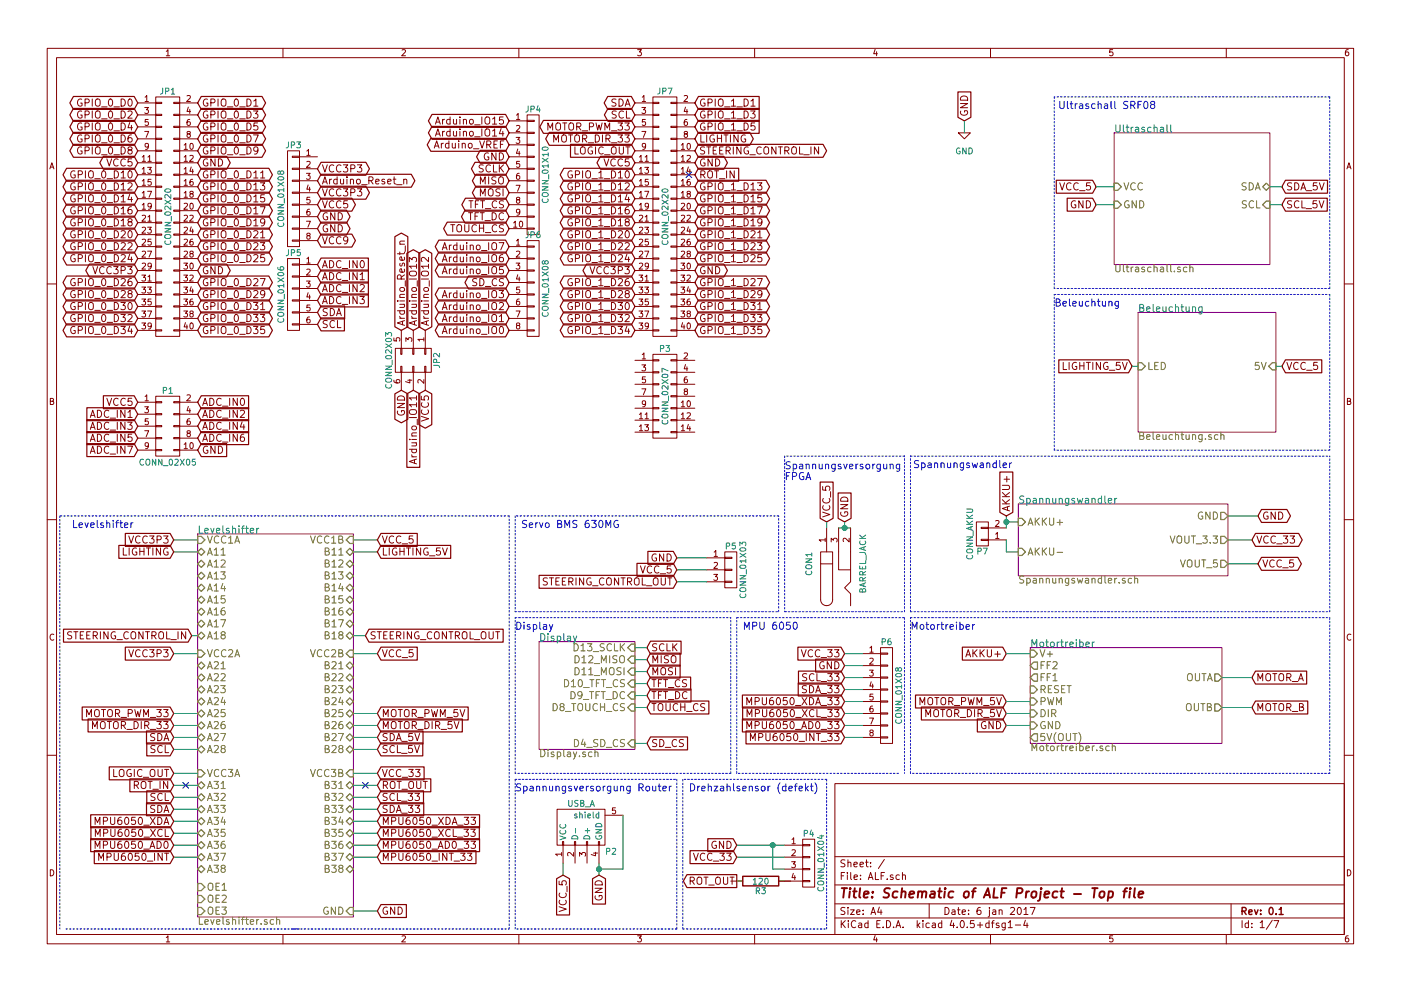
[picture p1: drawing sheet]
EESchema Schematic File Version 2
LIBS:ALF-rescue
LIBS:power
LIBS:device
LIBS:transistors
LIBS:conn
LIBS:linear
LIBS:regul
LIBS:74xx
LIBS:cmos4000
LIBS:adc-dac
LIBS:memory
LIBS:xilinx
LIBS:microcontrollers
LIBS:dsp
LIBS:microchip
LIBS:analog_switches
LIBS:motorola
LIBS:texas
LIBS:intel
LIBS:audio
LIBS:interface
LIBS:digital-audio
LIBS:philips
LIBS:display
LIBS:cypress
LIBS:siliconi
LIBS:opto
LIBS:atmel
LIBS:contrib
LIBS:valves
LIBS:ALF-cache
EELAYER 25 0
EELAYER END
$Descr A4 11693 8268
encoding utf-8
Sheet 1 7
Title "Schematic of ALF Project - Top file"
Date "6 jan 2017"
Rev "0.1"
Comp ""
Comment1 ""
Comment2 ""
Comment3 ""
Comment4 ""
$EndDescr
$Comp
L CONN_01X08 JP3
U 1 1
P 2450 1650
F 0 "JP3" H 2450 2100 50  0000 C CNN
F 1 "CONN_01X08" V 2550 1650 50  0000 C CNN
F 2 "" H 2450 1650 50  0000 C CNN
F 3 "" H 2450 1650 50  0000 C CNN
	1    2450 1650
	-1   0    0    -1  
$EndComp
$Comp
L CONN_01X06 JP5
U 1 1
P 2450 2450
F 0 "JP5" H 2450 2800 50  0000 C CNN
F 1 "CONN_01X06" V 2550 2450 50  0000 C CNN
F 2 "" H 2450 2450 50  0000 C CNN
F 3 "" H 2450 2450 50  0000 C CNN
	1    2450 2450
	-1   0    0    -1  
$EndComp
$Comp
L CONN_01X10 JP4
U 1 1
P 4450 1450
F 0 "JP4" H 4450 2000 50  0000 C CNN
F 1 "CONN_01X10" V 4550 1450 50  0000 C CNN
F 2 "" H 4450 1450 50  0000 C CNN
F 3 "" H 4450 1450 50  0000 C CNN
	1    4450 1450
	1    0    0    -1  
$EndComp
$Comp
L CONN_01X08 JP6
U 1 1
P 4450 2400
F 0 "JP6" H 4450 2850 50  0000 C CNN
F 1 "CONN_01X08" V 4550 2400 50  0000 C CNN
F 2 "" H 4450 2400 50  0000 C CNN
F 3 "" H 4450 2400 50  0000 C CNN
	1    4450 2400
	1    0    0    -1  
$EndComp
$Comp
L CONN_02X20 JP1
U 1 1
P 1400 1800
F 0 "JP1" H 1400 2850 50  0000 C CNN
F 1 "CONN_02X20" V 1400 1800 50  0000 C CNN
F 2 "" H 1400 850 50  0000 C CNN
F 3 "" H 1400 850 50  0000 C CNN
	1    1400 1800
	1    0    0    -1  
$EndComp
$Comp
L CONN_02X20 JP7
U 1 1
P 5550 1800
F 0 "JP7" H 5550 2850 50  0000 C CNN
F 1 "CONN_02X20" V 5550 1800 50  0000 C CNN
F 2 "" H 5550 850 50  0000 C CNN
F 3 "" H 5550 850 50  0000 C CNN
	1    5550 1800
	1    0    0    -1  
$EndComp
$Comp
L CONN_02X05 P1
U 1 1
P 1400 3550
F 0 "P1" H 1400 3850 50  0000 C CNN
F 1 "CONN_02X05" H 1400 3250 50  0000 C CNN
F 2 "" H 1400 2350 50  0000 C CNN
F 3 "" H 1400 2350 50  0000 C CNN
	1    1400 3550
	1    0    0    -1  
$EndComp
$Comp
L CONN_02X07 P3
U 1 1
P 5550 3300
F 0 "P3" H 5550 3700 50  0000 C CNN
F 1 "CONN_02X07" V 5550 3300 50  0000 C CNN
F 2 "" H 5550 2100 50  0000 C CNN
F 3 "" H 5550 2100 50  0000 C CNN
	1    5550 3300
	1    0    0    -1  
$EndComp
$Comp
L CONN_02X03 JP2
U 1 1
P 3450 3000
F 0 "JP2" H 3450 3200 50  0000 C CNN
F 1 "CONN_02X03" H 3450 2800 50  0000 C CNN
F 2 "" H 3450 1800 50  0000 C CNN
F 3 "" H 3450 1800 50  0000 C CNN
	1    3450 3000
	0    1    1    0   
$EndComp
Text GLabel 3450 3250 3    60   Input ~ 0
Arduino_IO11
Text GLabel 3350 3250 3    60   BiDi ~ 0
GND
Text GLabel 3550 3250 3    60   BiDi ~ 0
VCC5
Text GLabel 3350 2750 1    60   BiDi ~ 0
Arduino_Reset_n
Text GLabel 3450 2750 1    60   BiDi ~ 0
Arduino_IO13
Text GLabel 3550 2750 1    60   BiDi ~ 0
Arduino_IO12
Text GLabel 2650 2000 2    60   BiDi ~ 0
VCC9
Text GLabel 2650 1900 2    60   BiDi ~ 0
GND
Text GLabel 2650 1800 2    60   BiDi ~ 0
GND
Text GLabel 2650 1700 2    60   BiDi ~ 0
VCC5
Text GLabel 2650 1600 2    60   BiDi ~ 0
VCC3P3
Text GLabel 2650 1500 2    60   BiDi ~ 0
Arduino_Reset_n
Text GLabel 2650 1400 2    60   BiDi ~ 0
VCC3P3
Text GLabel 2650 2200 2    60   Input ~ 0
ADC_IN0
Text GLabel 2650 2300 2    60   Input ~ 0
ADC_IN1
Text GLabel 2650 2400 2    60   Input ~ 0
ADC_IN2
Text GLabel 2650 2500 2    60   Input ~ 0
ADC_IN3
Text GLabel 2650 2600 2    60   Input ~ 0
SDA
Text GLabel 2650 2700 2    60   Input ~ 0
SCL
Text GLabel 4250 1000 0    60   BiDi ~ 0
Arduino_IO15
Text GLabel 4250 1100 0    60   BiDi ~ 0
Arduino_IO14
Text GLabel 4250 1200 0    60   BiDi ~ 0
Arduino_VREF
Text GLabel 4250 1300 0    60   BiDi ~ 0
GND
Text GLabel 4250 1400 0    60   BiDi ~ 0
SCLK
Text GLabel 4250 1500 0    60   BiDi ~ 0
MISO
Text GLabel 4250 1600 0    60   BiDi ~ 0
MOSI
Text GLabel 4250 1700 0    60   BiDi ~ 0
TFT_CS
Text GLabel 4250 1800 0    60   BiDi ~ 0
TFT_DC
Text GLabel 4250 1900 0    60   BiDi ~ 0
TOUCH_CS
Text GLabel 4250 2750 0    60   BiDi ~ 0
Arduino_IO0
Text GLabel 4250 2650 0    60   BiDi ~ 0
Arduino_IO1
Text GLabel 4250 2550 0    60   BiDi ~ 0
Arduino_IO2
Text GLabel 4250 2450 0    60   BiDi ~ 0
Arduino_IO3
Text GLabel 4250 2350 0    60   BiDi ~ 0
SD_CS
Text GLabel 4250 2250 0    60   BiDi ~ 0
Arduino_IO5
Text GLabel 4250 2150 0    60   BiDi ~ 0
Arduino_IO6
Text GLabel 4250 2050 0    60   BiDi ~ 0
Arduino_IO7
Text GLabel 1650 850  2    60   BiDi ~ 0
GPIO_0_D1
Text GLabel 1650 950  2    60   BiDi ~ 0
GPIO_0_D3
Text GLabel 1650 1050 2    60   BiDi ~ 0
GPIO_0_D5
Text GLabel 1650 1150 2    60   BiDi ~ 0
GPIO_0_D7
Text GLabel 1650 1250 2    60   BiDi ~ 0
GPIO_0_D9
Text GLabel 1650 1350 2    60   BiDi ~ 0
GND
Text GLabel 1650 1450 2    60   BiDi ~ 0
GPIO_0_D11
Text GLabel 1650 1550 2    60   BiDi ~ 0
GPIO_0_D13
Text GLabel 1650 1650 2    60   BiDi ~ 0
GPIO_0_D15
Text GLabel 1650 1750 2    60   BiDi ~ 0
GPIO_0_D17
Text GLabel 1650 1850 2    60   BiDi ~ 0
GPIO_0_D19
Text GLabel 1650 1950 2    60   BiDi ~ 0
GPIO_0_D21
Text GLabel 1650 2050 2    60   BiDi ~ 0
GPIO_0_D23
Text GLabel 1650 2150 2    60   BiDi ~ 0
GPIO_0_D25
Text GLabel 1650 2250 2    60   BiDi ~ 0
GND
Text GLabel 1650 2350 2    60   BiDi ~ 0
GPIO_0_D27
Text GLabel 1650 2450 2    60   BiDi ~ 0
GPIO_0_D29
Text GLabel 1650 2550 2    60   BiDi ~ 0
GPIO_0_D31
Text GLabel 1650 2650 2    60   BiDi ~ 0
GPIO_0_D33
Text GLabel 1650 2750 2    60   BiDi ~ 0
GPIO_0_D35
Text GLabel 1150 850  0    60   BiDi ~ 0
GPIO_0_D0
Text GLabel 1150 950  0    60   BiDi ~ 0
GPIO_0_D2
Text GLabel 1150 1050 0    60   BiDi ~ 0
GPIO_0_D4
Text GLabel 1150 1150 0    60   BiDi ~ 0
GPIO_0_D6
Text GLabel 1150 1250 0    60   BiDi ~ 0
GPIO_0_D8
Text GLabel 1150 1350 0    60   BiDi ~ 0
VCC5
Text GLabel 1150 1450 0    60   BiDi ~ 0
GPIO_0_D10
Text GLabel 1150 1550 0    60   BiDi ~ 0
GPIO_0_D12
Text GLabel 1150 1650 0    60   BiDi ~ 0
GPIO_0_D14
Text GLabel 1150 1750 0    60   BiDi ~ 0
GPIO_0_D16
Text GLabel 1150 1850 0    60   BiDi ~ 0
GPIO_0_D18
Text GLabel 1150 1950 0    60   BiDi ~ 0
GPIO_0_D20
Text GLabel 1150 2050 0    60   BiDi ~ 0
GPIO_0_D22
Text GLabel 1150 2150 0    60   BiDi ~ 0
GPIO_0_D24
Text GLabel 1150 2250 0    60   BiDi ~ 0
VCC3P3
Text GLabel 1150 2350 0    60   BiDi ~ 0
GPIO_0_D26
Text GLabel 1150 2450 0    60   BiDi ~ 0
GPIO_0_D28
Text GLabel 1150 2550 0    60   BiDi ~ 0
GPIO_0_D30
Text GLabel 1150 2650 0    60   BiDi ~ 0
GPIO_0_D32
Text GLabel 1150 2750 0    60   BiDi ~ 0
GPIO_0_D34
Text GLabel 5300 850  0    60   BiDi ~ 0
SDA
Text GLabel 5300 950  0    60   BiDi ~ 0
SCL
Text GLabel 5300 1050 0    60   BiDi ~ 0
MOTOR_PWM_33
Text GLabel 5300 1150 0    60   BiDi ~ 0
MOTOR_DIR_33
Text GLabel 5300 1350 0    60   BiDi ~ 0
VCC5
Text GLabel 5300 1450 0    60   BiDi ~ 0
GPIO_1_D10
Text GLabel 5300 1550 0    60   BiDi ~ 0
GPIO_1_D12
Text GLabel 5300 1650 0    60   BiDi ~ 0
GPIO_1_D14
Text GLabel 5300 1750 0    60   BiDi ~ 0
GPIO_1_D16
Text GLabel 5300 1850 0    60   BiDi ~ 0
GPIO_1_D18
Text GLabel 5300 1950 0    60   BiDi ~ 0
GPIO_1_D20
Text GLabel 5300 2050 0    60   BiDi ~ 0
GPIO_1_D22
Text GLabel 5300 2150 0    60   BiDi ~ 0
GPIO_1_D24
Text GLabel 5300 2250 0    60   BiDi ~ 0
VCC3P3
Text GLabel 5300 2350 0    60   BiDi ~ 0
GPIO_1_D26
Text GLabel 5300 2450 0    60   BiDi ~ 0
GPIO_1_D28
Text GLabel 5300 2550 0    60   BiDi ~ 0
GPIO_1_D30
Text GLabel 5300 2650 0    60   BiDi ~ 0
GPIO_1_D32
Text GLabel 5300 2750 0    60   BiDi ~ 0
GPIO_1_D34
Text GLabel 5800 1150 2    60   BiDi ~ 0
LIGHTING
Text GLabel 5800 1350 2    60   BiDi ~ 0
GND
Text GLabel 5800 1550 2    60   BiDi ~ 0
GPIO_1_D13
Text GLabel 5800 1650 2    60   BiDi ~ 0
GPIO_1_D15
Text GLabel 5800 1750 2    60   BiDi ~ 0
GPIO_1_D17
Text GLabel 5800 1850 2    60   BiDi ~ 0
GPIO_1_D19
Text GLabel 5800 1950 2    60   BiDi ~ 0
GPIO_1_D21
Text GLabel 5800 2050 2    60   BiDi ~ 0
GPIO_1_D23
Text GLabel 5800 2150 2    60   BiDi ~ 0
GPIO_1_D25
Text GLabel 5800 2250 2    60   BiDi ~ 0
GND
Text GLabel 5800 2350 2    60   BiDi ~ 0
GPIO_1_D27
Text GLabel 5800 2450 2    60   BiDi ~ 0
GPIO_1_D29
Text GLabel 5800 2550 2    60   BiDi ~ 0
GPIO_1_D31
Text GLabel 5800 2650 2    60   BiDi ~ 0
GPIO_1_D33
Text GLabel 5800 2750 2    60   BiDi ~ 0
GPIO_1_D35
Wire Notes Line
	8800 2400 8800 800 
Text Notes 9650 900  2    60   ~ 0
Ultraschall SRF08
Text Notes 9350 2550 2    60   ~ 0
Beleuchtung
Text Notes 600  4400 0    60   ~ 0
Levelshifter
Wire Notes Line
	11100 2400 11100 800 
Wire Notes Line
	11100 2400 8800 2400
Wire Notes Line
	11100 800  8800 800 
Wire Notes Line
	8800 2450 11100 2450
Wire Notes Line
	11100 3750 8800 3750
Wire Notes Line
	7600 5150 11100 5150
Wire Notes Line
	11100 5150 11100 6450
Wire Notes Line
	11100 6450 7600 6450
Wire Notes Line
	7600 6450 7600 5150
Text Notes 7600 5250 0    60   ~ 0
Motortreiber
Wire Notes Line
	7550 5150 7550 6450
Text Notes 6200 5250 0    60   ~ 0
MPU 6050
Text Notes 5750 6600 0    60   ~ 0
Drehzahlsensor (defekt)
Wire Notes Line
	6100 6450 6100 5150
Wire Notes Line
	4300 6450 4300 5150
Text Notes 4300 5250 0    60   ~ 0
Display
Text GLabel 8050 1000 1    60   Input ~ 0
GND
$Comp
L GND-RESCUE-ALF #PWR1
U 1 1
P 8050 1100
F 0 "#PWR1" H 8050 850 50  0001 C CNN
F 1 "GND" H 8050 950 50  0000 C CNN
F 2 "" H 8050 1100 50  0000 C CNN
F 3 "" H 8050 1100 50  0000 C CNN
	1    8050 1100
	1    0    0    -1  
$EndComp
Wire Wire Line
	8050 1000 8050 1100
Wire Notes Line
	6150 6450 6150 5150
Text GLabel 1150 3350 0    60   Input ~ 0
VCC5
Text GLabel 1150 3450 0    60   Input ~ 0
ADC_IN1
Text GLabel 1150 3550 0    60   Input ~ 0
ADC_IN3
Text GLabel 1150 3650 0    60   Input ~ 0
ADC_IN5
Text GLabel 1150 3750 0    60   Input ~ 0
ADC_IN7
Text GLabel 1650 3350 2    60   Input ~ 0
ADC_IN0
Text GLabel 1650 3450 2    60   Input ~ 0
ADC_IN2
Text GLabel 1650 3550 2    60   Input ~ 0
ADC_IN4
Text GLabel 1650 3650 2    60   Input ~ 0
ADC_IN6
Text GLabel 1650 3750 2    60   Input ~ 0
GND
Wire Notes Line
	11100 5100 11100 3800
Wire Notes Line
	7600 5100 11100 5100
Wire Notes Line
	7600 5100 7600 3800
Wire Notes Line
	7600 3800 11100 3800
Text Notes 8450 3900 2    60   ~ 0
Spannungswandler
$Comp
L BARREL_JACK CON1
U 1 1
P 7000 4700
F 0 "CON1" H 7000 4950 50  0000 C CNN
F 1 "BARREL_JACK" H 7000 4500 50  0000 C CNN
F 2 "" H 7000 4700 50  0000 C CNN
F 3 "" H 7000 4700 50  0000 C CNN
	1    7000 4700
	0    -1   -1   0   
$EndComp
$Sheet
S 9300 1100 1300 1100
U 582051C8
F0 "Ultraschall" 60
F1 "Ultraschall.sch" 60
F2 "VCC" I L 9300 1550 60 
F3 "GND" I L 9300 1700 60 
F4 "SDA" B R 10600 1550 60 
F5 "SCL" I R 10600 1700 60 
$EndSheet
$Sheet
S 9500 2600 1150 1000
U 58207938
F0 "Beleuchtung" 60
F1 "Beleuchtung.sch" 60
F2 "LED" I L 9500 3050 60 
F3 "5V" I R 10650 3050 60 
$EndSheet
$Comp
L CONN_01X02 P7
U 1 1
P 8200 4450
F 0 "P7" H 8200 4600 50  0000 C CNN
F 1 "CONN_AKKU" V 8300 4450 50  0000 C CNN
F 2 "" H 8200 4450 50  0000 C CNN
F 3 "" H 8200 4450 50  0000 C CNN
	1    8200 4450
	-1   0    0    1   
$EndComp
$Sheet
S 8500 4200 1750 600 
U 58224F6D
F0 "Spannungswandler" 60
F1 "Spannungswandler.sch" 60
F2 "VOUT_3.3" O R 10250 4500 60 
F3 "VOUT_5" O R 10250 4700 60 
F4 "AKKU+" I L 8500 4350 60 
F5 "AKKU-" I L 8500 4600 60 
F6 "GND" O R 10250 4300 60 
$EndSheet
Text GLabel 10450 4500 2    60   BiDi ~ 0
VCC_33
Text GLabel 10500 4700 2    60   BiDi ~ 0
VCC_5
Wire Wire Line
	8400 4300 8400 4400
Wire Wire Line
	8400 4350 8500 4350
Wire Wire Line
	8400 4500 8400 4600
Wire Wire Line
	8400 4600 8500 4600
Text GLabel 10500 4300 2    60   BiDi ~ 0
GND
Wire Wire Line
	10500 4300 10250 4300
Wire Wire Line
	10450 4500 10250 4500
Wire Wire Line
	10500 4700 10250 4700
Wire Notes Line
	4300 5150 6100 5150
Wire Wire Line
	7000 4400 7100 4400
Text GLabel 7050 4350 1    60   Input ~ 0
GND
Text GLabel 6900 4350 1    60   Input ~ 0
VCC_5
Wire Wire Line
	6900 4350 6900 4400
Wire Wire Line
	7050 4400 7050 4350
Connection ~ 7050 4400
$Comp
L CONN_01X08 P6
U 1 1
P 7400 5800
F 0 "P6" H 7400 6250 50  0000 C CNN
F 1 "CONN_01X08" V 7500 5800 50  0000 C CNN
F 2 "" H 7400 5800 50  0000 C CNN
F 3 "" H 7400 5800 50  0000 C CNN
	1    7400 5800
	1    0    0    -1  
$EndComp
Text GLabel 7050 5450 0    60   Input ~ 0
VCC_33
Text GLabel 7050 5550 0    60   Input ~ 0
GND
Text GLabel 7050 5650 0    60   Input ~ 0
SCL_33
Text GLabel 7050 5750 0    60   Input ~ 0
SDA_33
Text GLabel 7050 5850 0    60   Input ~ 0
MPU6050_XDA_33
Text GLabel 7050 5950 0    60   Input ~ 0
MPU6050_XCL_33
Text GLabel 7050 6050 0    60   Input ~ 0
MPU6050_AD0_33
Text GLabel 7050 6150 0    60   Input ~ 0
MPU6050_INT_33
Wire Wire Line
	7200 5450 7050 5450
Wire Wire Line
	7050 5550 7200 5550
Wire Wire Line
	7200 5650 7050 5650
Wire Wire Line
	7050 5750 7200 5750
Wire Wire Line
	7200 5850 7050 5850
Wire Wire Line
	7050 5950 7200 5950
Wire Wire Line
	7200 6050 7050 6050
Wire Wire Line
	7050 6150 7200 6150
$Comp
L CONN_01X04 P4
U 1 1
P 6750 7200
F 0 "P4" H 6750 7450 50  0000 C CNN
F 1 "CONN_01X04" V 6850 7200 50  0000 C CNN
F 2 "" H 6750 7200 50  0000 C CNN
F 3 "" H 6750 7200 50  0000 C CNN
	1    6750 7200
	1    0    0    -1  
$EndComp
Text GLabel 6150 7050 0    60   Input ~ 0
GND
Wire Wire Line
	6150 7050 6550 7050
Wire Wire Line
	6550 7250 6450 7250
Text GLabel 6150 7150 0    60   Input ~ 0
VCC_33
Text GLabel 6150 7350 0    60   Output ~ 0
ROT_OUT
Wire Wire Line
	6500 7350 6550 7350
Wire Wire Line
	6550 7150 6150 7150
$Comp
L R-RESCUE-ALF R3
U 1 1
P 6350 7350
F 0 "R3" V 6430 7350 50  0000 C CNN
F 1 "120" V 6350 7350 50  0000 C CNN
F 2 "" V 6280 7350 50  0000 C CNN
F 3 "" H 6350 7350 50  0000 C CNN
	1    6350 7350
	0    1    1    0   
$EndComp
Wire Wire Line
	6200 7350 6150 7350
$Sheet
S 8600 5400 1600 800 
U 58232BD1
F0 "Motortreiber" 60
F1 "Motortreiber.sch" 60
F2 "V+" I L 8600 5450 60 
F3 "5V(OUT)" O L 8600 6150 60 
F4 "FF2" O L 8600 5550 60 
F5 "FF1" O L 8600 5650 60 
F6 "RESET" I L 8600 5750 60 
F7 "PWM" I L 8600 5850 60 
F8 "DIR" I L 8600 5950 60 
F9 "GND" I L 8600 6050 60 
F10 "OUTA" O R 10200 5650 60 
F11 "OUTB" O R 10200 5900 60 
$EndSheet
Text GLabel 8400 4300 1    60   Input ~ 0
AKKU+
Connection ~ 8400 4350
Text GLabel 8400 5450 0    60   Input ~ 0
AKKU+
Text GLabel 8400 5850 0    60   Input ~ 0
MOTOR_PWM_5V
Text GLabel 8400 5950 0    60   Input ~ 0
MOTOR_DIR_5V
Text GLabel 8400 6050 0    60   Input ~ 0
GND
Wire Wire Line
	8600 5450 8400 5450
Wire Wire Line
	8600 5850 8400 5850
Wire Wire Line
	8600 5950 8400 5950
Wire Wire Line
	8600 6050 8400 6050
Text GLabel 10450 5650 2    60   Input ~ 0
MOTOR_A
Text GLabel 10450 5900 2    60   Input ~ 0
MOTOR_B
Wire Wire Line
	10450 5650 10200 5650
Wire Wire Line
	10450 5900 10200 5900
Wire Notes Line
	11100 2450 11100 3750
Wire Notes Line
	8800 3750 8800 2450
Wire Notes Line
	550  7750 2500 7750
Text GLabel 3150 7600 2    60   Input ~ 0
GND
Text GLabel 1450 4500 0    60   Input ~ 0
VCC3P3
Wire Wire Line
	1450 4500 1650 4500
Wire Wire Line
	3150 7600 2950 7600
Text GLabel 3150 4500 2    60   Input ~ 0
VCC_5
Wire Wire Line
	3150 4500 2950 4500
Text GLabel 1450 5450 0    60   Input ~ 0
VCC3P3
Wire Wire Line
	1450 5450 1650 5450
Text GLabel 3150 5450 2    60   Input ~ 0
VCC_5
Wire Wire Line
	3150 5450 2950 5450
Wire Notes Line
	500  4300 500  7750
Wire Notes Line
	4250 7750 4250 4300
Wire Notes Line
	2450 7750 4250 7750
Wire Notes Line
	5700 7750 5700 6500
Wire Notes Line
	6900 7750 6900 6500
Wire Notes Line
	6100 6450 4300 6450
$Sheet
S 4500 5350 800  900 
U 5827A6E7
F0 "Display" 60
F1 "Display.sch" 60
F2 "D13_SCLK" I R 5300 5400 60 
F3 "D12_MISO" I R 5300 5500 60 
F4 "D11_MOSI" I R 5300 5600 60 
F5 "D8_TOUCH_CS" I R 5300 5900 60 
F6 "D4_SD_CS" I R 5300 6200 60 
F7 "D10_TFT_CS" I R 5300 5700 60 
F8 "D9_TFT_DC" I R 5300 5800 60 
$EndSheet
Wire Wire Line
	3150 4600 2950 4600
Text GLabel 1450 4600 0    60   Input ~ 0
LIGHTING
Wire Wire Line
	1450 4600 1650 4600
Text GLabel 10700 1550 2    60   Input ~ 0
SDA_5V
Text GLabel 10700 1700 2    60   Input ~ 0
SCL_5V
Wire Wire Line
	10700 1550 10600 1550
Wire Wire Line
	10700 1700 10600 1700
Text GLabel 9150 1550 0    60   Input ~ 0
VCC_5
Text GLabel 9150 1700 0    60   Input ~ 0
GND
Wire Wire Line
	9150 1550 9300 1550
Wire Wire Line
	9150 1700 9300 1700
Text GLabel 5400 5400 2    60   Input ~ 0
SCLK
Text GLabel 5400 5500 2    60   Input ~ 0
MISO
Text GLabel 5400 5600 2    60   Input ~ 0
MOSI
Text GLabel 5400 5700 2    60   Input ~ 0
TFT_CS
Text GLabel 5400 5800 2    60   Input ~ 0
TFT_DC
Text GLabel 5400 5900 2    60   Input ~ 0
TOUCH_CS
Text GLabel 5400 6200 2    60   Input ~ 0
SD_CS
Wire Wire Line
	5400 5400 5300 5400
Wire Wire Line
	5400 5500 5300 5500
Wire Wire Line
	5400 5600 5300 5600
Wire Wire Line
	5400 5700 5300 5700
Wire Wire Line
	5400 5800 5300 5800
Wire Wire Line
	5400 5900 5300 5900
Wire Wire Line
	5400 6200 5300 6200
Text GLabel 3150 6150 2    60   Input ~ 0
SDA_5V
Text GLabel 3150 6250 2    60   Input ~ 0
SCL_5V
Wire Wire Line
	3150 6150 2950 6150
Wire Wire Line
	3150 6250 2950 6250
Text GLabel 1450 6150 0    60   Input ~ 0
SDA
Text GLabel 1450 6250 0    60   Input ~ 0
SCL
Wire Notes Line
	4300 4300 4300 5100
Wire Notes Line
	6500 5100 6500 4300
Text Notes 6550 4000 0    60   ~ 0
Spannungsversorgung\nFPGA
Text GLabel 3150 5950 2    60   Input ~ 0
MOTOR_PWM_5V
Text GLabel 1450 5950 0    60   Input ~ 0
MOTOR_PWM_33
Text GLabel 3150 6050 2    60   Input ~ 0
MOTOR_DIR_5V
Text GLabel 1450 6050 0    60   Input ~ 0
MOTOR_DIR_33
Wire Wire Line
	3150 5950 2950 5950
Wire Wire Line
	3150 6050 2950 6050
Wire Wire Line
	1650 5950 1450 5950
Wire Wire Line
	1650 6050 1450 6050
Wire Notes Line
	6150 5150 7550 5150
Wire Notes Line
	7500 6450 6150 6450
Wire Notes Line
	7550 5100 7550 3800
Text Notes 4350 4400 0    60   ~ 0
Servo BMS 630MG
$Comp
L CONN_01X03 P5
U 1 1
P 6100 4750
F 0 "P5" H 6100 4950 50  0000 C CNN
F 1 "CONN_01X03" V 6200 4750 50  0000 C CNN
F 2 "" H 6100 4750 50  0000 C CNN
F 3 "" H 6100 4750 50  0000 C CNN
	1    6100 4750
	1    0    0    -1  
$EndComp
Text GLabel 5650 4650 0    60   Input ~ 0
GND
Text GLabel 5650 4750 0    60   Input ~ 0
VCC_5
Text GLabel 5650 4850 0    60   Input ~ 0
STEERING_CONTROL_OUT
Wire Wire Line
	5900 4650 5650 4650
Wire Wire Line
	5900 4750 5650 4750
Wire Wire Line
	5900 4850 5650 4850
Text GLabel 3050 5300 2    60   Input ~ 0
STEERING_CONTROL_OUT
Text GLabel 1600 5300 0    60   Input ~ 0
STEERING_CONTROL_IN
Wire Wire Line
	1600 5300 1650 5300
Wire Wire Line
	2950 5300 3050 5300
Text GLabel 5800 1250 2    60   BiDi ~ 0
STEERING_CONTROL_IN
Wire Notes Line
	6550 5100 7550 5100
Wire Notes Line
	4300 5100 6500 5100
$Sheet
S 1650 4450 1300 3200
U 5823B53D
F0 "Levelshifter" 60
F1 "Levelshifter.sch" 60
F2 "VCC1A" I L 1650 4500 60 
F3 "A11" B L 1650 4600 60 
F4 "A12" B L 1650 4700 60 
F5 "A13" B L 1650 4800 60 
F6 "A14" B L 1650 4900 60 
F7 "A15" B L 1650 5000 60 
F8 "A16" B L 1650 5100 60 
F9 "A17" B L 1650 5200 60 
F10 "A18" B L 1650 5300 60 
F11 "OE1" I L 1650 7400 60 
F12 "B11" B R 2950 4600 60 
F13 "VCC1B" I R 2950 4500 60 
F14 "B12" B R 2950 4700 60 
F15 "B13" B R 2950 4800 60 
F16 "B14" B R 2950 4900 60 
F17 "B15" B R 2950 5000 60 
F18 "B16" B R 2950 5100 60 
F19 "B17" B R 2950 5200 60 
F20 "B18" B R 2950 5300 60 
F21 "GND" I R 2950 7600 60 
F22 "VCC2A" I L 1650 5450 60 
F23 "A21" B L 1650 5550 60 
F24 "A22" B L 1650 5650 60 
F25 "A23" B L 1650 5750 60 
F26 "A24" B L 1650 5850 60 
F27 "A25" B L 1650 5950 60 
F28 "A26" B L 1650 6050 60 
F29 "A27" B L 1650 6150 60 
F30 "A28" B L 1650 6250 60 
F31 "OE2" I L 1650 7500 60 
F32 "B21" B R 2950 5550 60 
F33 "VCC2B" I R 2950 5450 60 
F34 "B22" B R 2950 5650 60 
F35 "B23" B R 2950 5750 60 
F36 "B24" B R 2950 5850 60 
F37 "B25" B R 2950 5950 60 
F38 "B26" B R 2950 6050 60 
F39 "B27" B R 2950 6150 60 
F40 "B28" B R 2950 6250 60 
F41 "VCC3A" I L 1650 6450 60 
F42 "A31" B L 1650 6550 60 
F43 "A32" B L 1650 6650 60 
F44 "A33" B L 1650 6750 60 
F45 "A34" B L 1650 6850 60 
F46 "A35" B L 1650 6950 60 
F47 "A36" B L 1650 7050 60 
F48 "A37" B L 1650 7150 60 
F49 "A38" B L 1650 7250 60 
F50 "OE3" I L 1650 7600 60 
F51 "B31" B R 2950 6550 60 
F52 "VCC3B" I R 2950 6450 60 
F53 "B32" B R 2950 6650 60 
F54 "B33" B R 2950 6750 60 
F55 "B34" B R 2950 6850 60 
F56 "B35" B R 2950 6950 60 
F57 "B36" B R 2950 7050 60 
F58 "B37" B R 2950 7150 60 
F59 "B38" B R 2950 7250 60 
$EndSheet
Wire Wire Line
	1450 6150 1650 6150
Wire Wire Line
	1450 6250 1650 6250
Text GLabel 5300 1250 0    60   Input ~ 0
LOGIC_OUT
Text GLabel 1450 6450 0    60   Input ~ 0
LOGIC_OUT
Wire Wire Line
	1650 6450 1450 6450
Text GLabel 3150 6450 2    60   Input ~ 0
VCC_33
Wire Wire Line
	3150 6450 2950 6450
Text GLabel 5800 1450 2    60   Input ~ 0
ROT_IN
Text GLabel 3150 6550 2    60   Input ~ 0
ROT_OUT
Text GLabel 1450 6550 0    60   Input ~ 0
ROT_IN
Wire Wire Line
	3150 6550 2950 6550
Wire Wire Line
	1650 6550 1450 6550
Text GLabel 1450 6650 0    60   Input ~ 0
SCL
Text GLabel 1450 6750 0    60   Input ~ 0
SDA
Text GLabel 1450 6850 0    60   Input ~ 0
MPU6050_XDA
Text GLabel 1450 6950 0    60   Input ~ 0
MPU6050_XCL
Text GLabel 1450 7050 0    60   Input ~ 0
MPU6050_AD0
Text GLabel 1450 7150 0    60   Input ~ 0
MPU6050_INT
Wire Wire Line
	1450 6650 1650 6650
Wire Wire Line
	1450 6750 1650 6750
Wire Wire Line
	1450 6850 1650 6850
Wire Wire Line
	1450 6950 1650 6950
Wire Wire Line
	1450 7050 1650 7050
Wire Wire Line
	1450 7150 1650 7150
Text GLabel 3150 6650 2    60   Input ~ 0
SCL_33
Text GLabel 3150 6750 2    60   Input ~ 0
SDA_33
Text GLabel 3150 6850 2    60   Input ~ 0
MPU6050_XDA_33
Text GLabel 3150 6950 2    60   Input ~ 0
MPU6050_XCL_33
Text GLabel 3150 7050 2    60   Input ~ 0
MPU6050_AD0_33
Text GLabel 3150 7150 2    60   Input ~ 0
MPU6050_INT_33
Wire Wire Line
	3150 6650 2950 6650
Wire Wire Line
	3150 6750 2950 6750
Wire Wire Line
	3150 6850 2950 6850
Wire Wire Line
	3150 6950 2950 6950
Wire Wire Line
	3150 7050 2950 7050
Wire Wire Line
	3150 7150 2950 7150
Wire Wire Line
	6450 7250 6450 7050
Connection ~ 6450 7050
Wire Notes Line
	5650 6500 5650 7750
Text Notes 4300 6600 0    60   ~ 0
Spannungsversorgung Router
$Comp
L USB_A-RESCUE-ALF P2
U 1 1
P 4900 6900
F 0 "P2" H 5100 6700 50  0000 C CNN
F 1 "USB_A" H 4850 7100 50  0000 C CNN
F 2 "" V 4850 6800 50  0000 C CNN
F 3 "" V 4850 6800 50  0000 C CNN
	1    4900 6900
	1    0    0    -1  
$EndComp
Text GLabel 5000 7300 3    60   Input ~ 0
GND
Text GLabel 4700 7300 3    60   Input ~ 0
VCC_5
Wire Wire Line
	5000 7200 5000 7300
Wire Wire Line
	4700 7200 4700 7300
Wire Wire Line
	5200 6800 5200 7250
Wire Wire Line
	5200 7250 5000 7250
Connection ~ 5000 7250
Wire Notes Line
	5650 7750 4300 7750
Wire Notes Line
	4300 7750 4300 6500
Wire Notes Line
	4300 6500 5650 6500
Wire Notes Line
	7550 3800 6550 3800
Wire Notes Line
	6550 3800 6550 5100
Wire Notes Line
	6500 4300 4300 4300
Text GLabel 10700 3050 2    60   Input ~ 0
VCC_5
Text GLabel 9450 3050 0    60   Input ~ 0
LIGHTING_5V
Text GLabel 3150 4600 2    60   Input ~ 0
LIGHTING_5V
Text GLabel 5800 1050 2    60   Input ~ 0
GPIO_1_D5
Text GLabel 5800 950  2    60   Input ~ 0
GPIO_1_D3
Text GLabel 5800 850  2    60   Input ~ 0
GPIO_1_D1
Wire Notes Line
	4250 4300 500  4300
Wire Notes Line
	6900 6500 5700 6500
Wire Notes Line
	5700 7750 6900 7750
NoConn ~ 3050 6550
NoConn ~ 1550 6550
NoConn ~ 5750 1450
Wire Wire Line
	9450 3050 9500 3050
Wire Wire Line
	10650 3050 10700 3050
$EndSCHEMATC
